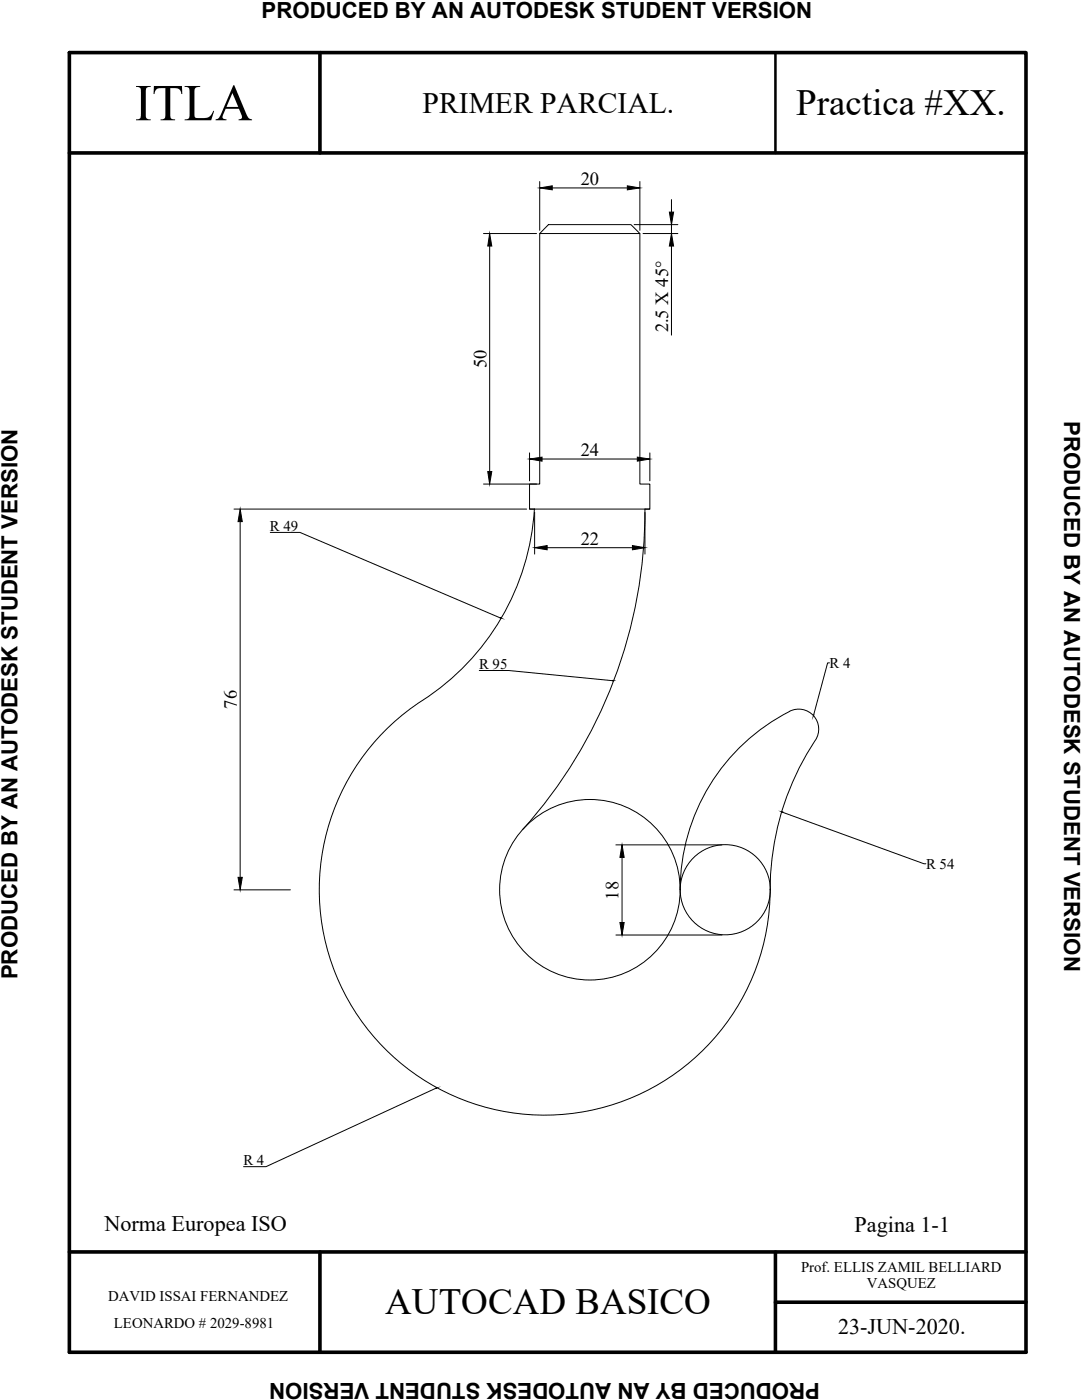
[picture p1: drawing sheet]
<svg xmlns="http://www.w3.org/2000/svg" width="216mm" height="279mm" viewBox="0 0 216 279" stroke-linecap="round" stroke-linejoin="round" font-family="sans-serif">
<!-- layer: Marco -->
<path d="M13.8 10.5h190.9v259.4h-190.9zM63.8 10.5v20M13.8 30.5h190.9M13.8 249.9h190.9M63.8 249.9v20M154.7 249.9v20M154.7 259.9h50" fill="none" stroke="#000" stroke-width=".72"/>
<!-- layer: Dibujo Contornos -->
<path d="M154.7 10.5v20" fill="none" stroke="#000" stroke-width=".51"/>
<!-- layer: 0 -->
<g fill="none" stroke="#000" stroke-width=".2">
<path d="M107.7 46.6v50h-2v5h24v-5h-2v-50M109.4 44.8h16.5l1.8 1.8h-20zM105.7 101.6h1M106.6 101.6a49 49 0 0 1-22.3 38.2 45 45 0 0 0 2.9 77.3 45 45 0 0 0 66.5-39.5M128.7 101.6a95 95 0 0 1-24.4 63.9M128.7 101.6h1M162.6 147.8a53.7 53.7 0 0 0-8.9 29.8M162.7 147.7a4 4 0 0 0-.3-4.8 4 4 0 0 0-4.8-.9 40 40 0 0 0-21.9 35.6"/>
<circle cx="117.7" cy="177.6" r="18"/>
<circle cx="144.7" cy="177.6" r="9"/>
</g>
<!-- layer: Dimenciones -->
<g fill="none" stroke="#000" stroke-width=".2">
<path d="M107.7 36.2v9.8M110.2 37.5h15M127.7 36.2v9.8M134 39.8v2.5M96.5 46.6h10.6M97.7 49.1v45M126.5 44.8h8.8M128.3 46.6h7M134 44.8v1.8M134 49.1v17.8M96.5 96.6h10.6M105.7 90.4v5.6"/>
<path d="M108.2 91.6h19M129.7 90.4v5.6M46.7 101.6h58.4M47.9 104.1v71M53.9 106.3h6l39.9 17M106.7 102.2v8.4M109.2 109.3h17M128.7 102.2v8.4M95.6 133.8h5.9l20.8 2M165.5 132.3h-.4l-2.8 10.4M46.7 177.6h11.3M122.9 168.6h21.2"/>
<path d="M124.1 171.1v13M156.1 162.1l28.3 10.3h.3M122.9 186.6h21.2M87 217.2l-33.9 15.6h-4.5"/>
</g>
<g fill="#000" stroke="#000" stroke-width=".2">
<path d="M107.7 37.5l2.5-.4v.8zM125.2 37.1l2.5 .4-2.5 .4zM97.7 46.6l.4 2.5h-.8zM133.6 42.3h.8l-.4 2.5zM134 46.6l.4 2.5h-.8zM97.3 94.1h.8l-.4 2.5zM105.7 91.6l2.5-.4v.8zM127.2 91.2l2.5 .4-2.5 .4zM47.9 101.6l.4 2.5h-.8zM106.7 109.3l2.5-.4v.8zM126.2 108.9l2.5 .4-2.5 .4zM99.8 123.3l.2 .1z"/>
<path d="M122.3 135.8h.2zM162.3 142.7v.2zM47.5 175.1h.8l-.4 2.5zM124.1 168.6l.4 2.5h-.8zM156 162l.2 .1zM123.7 184.1h.8l-.4 2.5zM87 217.2l.2-.1z"/>
</g>
<text font-size="10.3" x="26.9" y="24">ITLA</text>
<g font-size="7.4">
<text x="158.9" y="23">Practica #XX.</text>
<text x="76.9" y="262.3">AUTOCAD BASICO</text>
</g>
<text font-size="5.9" x="84.3" y="22.5">PRIMER PARCIAL.</text>
<g font-size="4.4">
<text x="52.2" y="3.6">PRODUCED BY AN AUTODESK STUDENT VERSION</text>
<text x="212.3" y="84" transform="rotate(90 212.3 84)">PRODUCED BY AN AUTODESK STUDENT VERSION</text>
<text x="3.5" y="195.5" transform="rotate(-90 3.5 195.5)">PRODUCED BY AN AUTODESK STUDENT VERSION</text>
<text x="20.8" y="245.7">Norma Europea ISO</text>
<text x="170.5" y="245.8">Pagina 1-1</text>
<text x="167.2" y="266.2">23-JUN-2020.</text>
<text x="163.6" y="275.9" transform="rotate(-180 163.6 275.9)">PRODUCED BY AN AUTODESK STUDENT VERSION</text>
</g>
<g font-size="3.7">
<text x="115.9" y="36.8">20</text>
<text x="133.3" y="66.3" transform="rotate(-90 133.3 66.3)">2.5 X 45°</text>
<text x="97.1" y="73.5" transform="rotate(-90 97.1 73.5)">50</text>
<text x="115.9" y="91">24</text>
<text x="115.9" y="108.7">22</text>
<text x="47.2" y="141.4" transform="rotate(-90 47.2 141.4)">76</text>
<text x="123.4" y="179.5" transform="rotate(-90 123.4 179.5)">18</text>
</g>
<g font-size="3">
<text x="53.8" y="105.9">R 49</text>
<text x="95.6" y="133.4">R 95</text>
<text x="165.5" y="133.3">R 4</text>
<text x="184.8" y="173.4">R 54</text>
<text x="48.6" y="232.5">R 4</text>
<text x="159.9" y="253.8">Prof. ELLIS ZAMIL BELLIARD</text>
<text x="173" y="257.1">VASQUEZ</text>
<text x="21.6" y="259.6">DAVID ISSAI FERNANDEZ</text>
<text x="22.7" y="265">LEONARDO # 2029-8981</text>
</g>
</svg>
